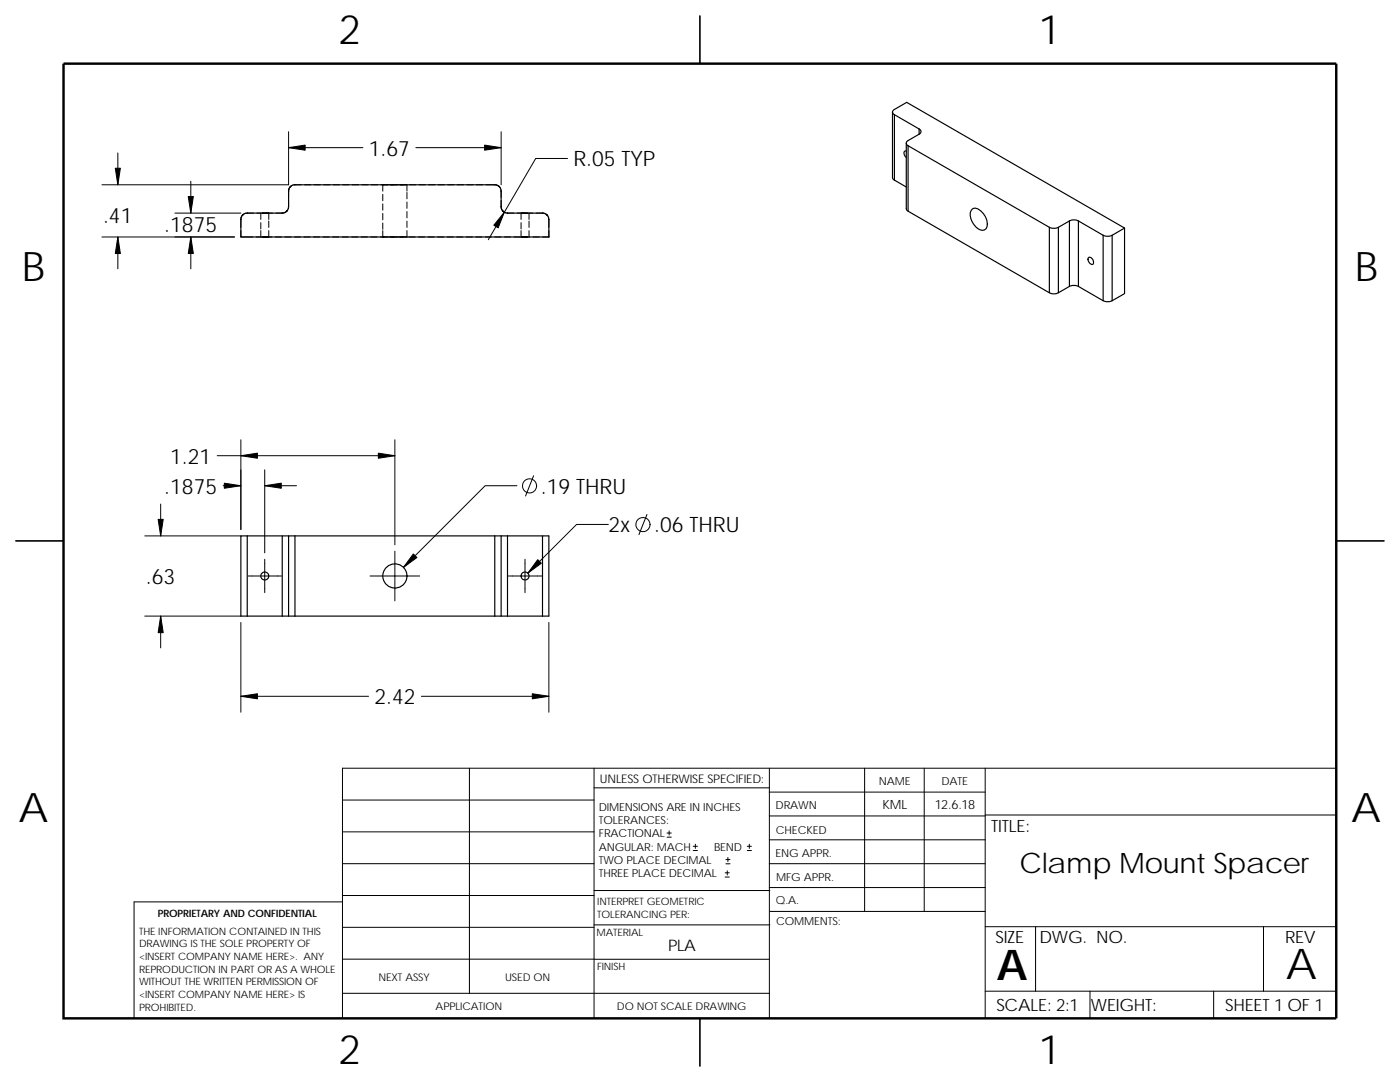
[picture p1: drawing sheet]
<svg xmlns="http://www.w3.org/2000/svg" width="279mm" height="216mm" viewBox="0 0 279 216" stroke-linecap="round" stroke-linejoin="round" font-family="sans-serif">
<g fill="none" stroke="#000" stroke-width=".2">
<path d="M23.5 30.5v6.4M38.1 36.2v6.3M57.6 38.1v1.3M57.6 38.1h.1M57.6 26.3v10.6h-37.3M57.6 40v1.3M57.6 29.5h14.8M58.2 37.1l-.4 .3-.2 .7M58.2 37.1h.1M60.1 36.9h-1.3M60.8 36.9h1.2M62.7 36.9h1.2"/>
<path d="M64.6 36.9h1.2M66.5 36.9h1.3M68.4 36.9h1.3M70.3 36.9h1.3M72.2 36.9h1.3M74.1 36.9h1.3M76 36.9h2.5M76.4 36.9v1.2M76.4 38.8v1.2M76.6 36.9h-.2h1M77.9 36.9h2.6M78 36.9h1.3"/>
<path d="M79.8 36.9h1.4M79.9 36.9h1.3M81.2 36.9v1.2M81.2 38.4v1.3M81.7 36.9h1.3M83 29.5h17M83.6 36.9h1.3M85.5 36.9h1.3M87.4 36.9h1.3M89.3 36.9h1.3M91.2 36.9h1.3M93.2 36.9h1.2"/>
<path d="M95.1 36.9h1.2M97 36.9h2l.5 .2 .3 .3M98.7 36.9h.1M100 38v.1M100 38.1v1.3M100 38.1h.1M100 26.3v10.6M100 40v1.3M113.3 31.6h-6.4l-9.4 16.2M20.3 47.3h26.5M23.5 47.3v6.3M34.9 42.5h13.2"/>
<path d="M38.1 47.3v6.3M48.1 47.3h.1M48.1 43.8h.1M48.1 46v1.3h2.4M48.1 43.8v1.6M48.7 42.7l-.4 .4-.2 .7M50.6 42.5h-1.3M51.1 47.3h1.3M51.2 42.5h1.3M52 46v1.3M52 42.5v1.3M52 44.4v1.3"/>
<path d="M52.4 42.5h1.2zM52.4 47.3h1.2zM53 47.3h1.3M53.1 42.5h1.3M53.6 42.5v1.3M53.6 44.1v1.3M53.6 46v1.3M54.9 47.3h1.3M56.8 47.3h1.3M57.4 41.9l-.4 .4-.4 .2h-1.5M57.6 41.3h.1M58.7 47.3h1.3"/>
<path d="M60.6 47.3h1.3M62.5 47.3h1.3M64.5 47.3h1.2M66.4 47.3h1.2M68.3 47.3h1.2M70.2 47.3h1.2M72.1 47.3h1.2M74 47.3h1.2M75.9 47.3h1.3M76.4 46v1.3M76.4 40.7v1.3M76.4 42.6v1.3"/>
<path d="M76.4 44.5v1.3M76.6 47.3h-.2h1M77.3 47.3h1.2M77.8 47.3h1.3M78 47.3h1.3M79.2 47.3h1.3M79.7 47.3h1.3M79.9 47.3h1.3M81.1 47.3h.1M81.2 40.3v1.3M81.2 42.2v1.3M81.2 44.1v1.3"/>
<path d="M81.2 46v1.3M81.6 47.3h1.3M83.5 47.3h1.3M85.4 47.3h1.3M87.3 47.3h1.3M89.2 47.3h1.3M91.1 47.3h1.3M93 47.3h1.3M94.9 47.3h1.3M96.8 47.3h1.3M98.7 47.3h1.3M100 41.3l.2 .7 .4 .3"/>
<path d="M100 41.3h.1M100.6 47.3h1.3M101.2 42.5h1.4M102.6 47.3h1.2M103.2 42.5h1.3M104 42.5h1.3zM104 47.3h1.3zM104 46v1.3M104 42.5v1.3M104 44.4v1.3M104.5 47.3h1.2M105.1 42.5h1.3"/>
<path d="M105.6 42.5v1.3M105.6 44.1v1.3M105.6 46v1.3M106.4 47.3h1.2M107 42.5h1.5l.5 .2 .3 .4M109.5 43.7v.1M109.5 43.8v1.6M109.5 43.8h.1M109.5 46v1.3M109.6 47.3h-1.3M43.3 90.9h35.5M44.5 96.9h3.6"/>
<path d="M48.1 87.8v17.9M52.8 93.7v16.6M52.8 96.9h6.4M78.8 87.8v20.9M103.2 96.9h-6.4l-16.3 16.3M106.5 94.9l-1.6 4.1M28.9 106.9h19.2M32.1 100.6v6.3M49.5 114.9h6.7M52.8 111.6v6.7M73.9 114.9h9.9M78.8 110v9.9"/>
<path d="M101.5 114.9h6.6M104.8 111.6v6.7M121.4 104.6h-6.3l-9.8 9.8M129.1 102.7l-1.6 4M28.9 122.9h19.2M32.1 122.9v6.4M48.1 138.9h25.5M48.1 124.2v17.9M84.1 138.9h25.4M109.5 124.2v17.9M68.3 159.6h50.3M93.7 153.3v44.9"/>
<path d="M118.6 153.3v49.9M118.6 157.2h34.9M153.5 153.3v49.9M153.5 158.1h43.1M172.6 153.3v28.6M184.4 153.3v28.6M196.6 153.3v49.9M266.7 153.3h-198.4v49.9M68.3 166h50.3M68.3 172.3h50.3M68.3 180h-41.5v23.2M68.3 178.7h50.3"/>
<path d="M118.6 177.7h35M133.1 167h.9M133.1 166.2h.9M133.5 165.8v.8M138.3 169.7h.9M138.3 168.9h.9M138.8 168.4v.9M144.7 175h.8M144.7 174.2h.8M144.9 172.4h.8M144.9 171.5h.8M145.1 173.8v.8"/>
<path d="M145.3 171.1v.8M149.1 169.7h.9M149.1 168.9h.9M149.5 168.4v.9M153.5 167.6h43.1M153.5 162.8h43.1M153.5 172.3h43.1M153.5 177.1h43.1M196.6 162.6h70.1M68.3 198.2h85.2M68.3 191.4h85.2M68.3 185h50.3"/>
<path d="M118.6 184.6h35M153.6 181.9h43M196.6 184.9h70.1M196.6 197.8h70.1M206.7 184.9v12.9M217.5 197.8v5.4M242.2 197.8v5.4M252.2 184.9v12.9"/>
<circle cx="105.7" cy="97" r="1.42"/>
<circle cx="128.3" cy="104.7" r="1.41"/>
</g>
<g fill="none" stroke="#000" stroke-width=".23">
<path d="M139.7 3.2v9.5M178.1 22.4v13l.4 .5M178.5 35.9l2.4 1.4M178.5 22.9v13M178.5 22.9a.54 .54 0 0 1-.4-.5 .54 .54 0 0 1 .4-.6l2.5-1.4 43.4 25.1M178.5 22.9l4.9 2.8M180.9 30.1a.43 .43 0 0 0-.5 .2 .43 .43 0 0 0 .1 .6l.4 .5M180.9 28.6v13l.3 .5M181.2 29.1v13l28.2 16.3M181.2 29.1l28.2 16.3M183.4 26.8l-2.2 1.2a.55 .55 0 0 0-.3 .6 .55 .55 0 0 0 .3 .5M183.4 25.7a.54 .54 0 0 1 .4 .6 .54 .54 0 0 1-.4 .5"/>
<path d="M183.4 25.7v1.1M48.5 42.8l.6-.3h7.2l.7-.2 .4-.3 .2-.5v-3.7l.4-.7 .6-.2h40.4l.5 .2 .5 .7v3.7l.2 .5 .4 .3 .7 .2h7.2l.6 .3 .4 .8v3.7h-61.4v-3.7zM193.9 41.9a1.17 1.17 0 0 1 1.8 .2 2.77 2.77 0 0 1 1 3.6 1.83 1.83 0 0 1-2.4-1l-.5-.9a2.15 2.15 0 0 1 .1-1.9zM209.4 45.4v13l.7 .2 1.1-.2v-13M209.4 45.4l.9 .2 .9-.2M213.4 57.2l.9-.3 .9 .3M213.4 44.1v13.1M213.4 57.2l-2.2 1.2M213.4 44.1l.7-.2 1.1 .2M213.4 44.1l-2.2 1.3M215.2 57.2l5 2.8M215.2 44.1v13.1"/>
<path d="M215.2 44.1l5 2.8M217.3 51.4a.86 .86 0 0 1 .8 .4 .86 .86 0 0 1-.1 1 .97 .97 0 0 1-.7-1.4zM220.2 46.9v13.1l.9 .2 .9-.2v-13.1M220.2 46.9l.9 .3 .9-.3M224.4 45.5v13.1l-2.4 1.4M224.4 45.5l-2.4 1.4M3.2 107.9h9.5M49.3 106.9v16M49.3 106.9h-1.2v16h1.2M49.3 106.9h7M57.6 106.9h-1.3v16M58.9 106.9v16"/>
<path d="M58.9 106.9h39.8M58.9 106.9h-1.3v16M98.7 106.9h1.3M98.7 106.9v16M100 106.9h1.3M100 106.9v16M101.3 106.9h7M101.3 106.9v16M108.3 106.9h1.2v16h-1.2zM266.7 107.9h9.5M49.3 122.9h7M56.3 122.9h1.3"/>
<path d="M57.6 122.9h1.3M58.9 122.9h39.8M98.7 122.9h1.3M100 122.9h1.3M101.3 122.9h7M139.7 203.2v9.5"/>
<circle cx="52.8" cy="114.9" r=".8"/>
<circle cx="78.8" cy="114.9" r="2.41"/>
<circle cx="104.8" cy="114.9" r=".79"/>
</g>
<path d="M12.7 12.7h254v190.5h-254z" fill="none" stroke="#000" stroke-width=".49"/>
<g fill="#000" stroke="#000" stroke-width=".2">
<path d="M23 33.6h1l-.5 3.3z" fill-rule="evenodd"/>
<path d="M57.6 29.5l3.3-.5v1z" fill-rule="evenodd"/>
<path d="M96.7 29l3.3 .5-3.3 .5z" fill-rule="evenodd"/>
<path d="M23.5 47.3l.5 3.3h-1z" fill-rule="evenodd"/>
<path d="M38.1 47.3l.5 3.3h-1z" fill-rule="evenodd"/>
<path d="M37.6 39.2h1l-.5 3.3z" fill-rule="evenodd"/>
<path d="M100.6 42.4l-1.2 3.1-.8-.6z" fill-rule="evenodd"/>
<path d="M44.8 96.4l3.3 .5-3.3 .5z" fill-rule="evenodd"/>
<path d="M48.1 90.9l3.3-.5v1z" fill-rule="evenodd"/>
<path d="M52.8 96.9l3.3-.5v1z" fill-rule="evenodd"/>
<path d="M75.5 90.4l3.3 .5-3.3 .5z" fill-rule="evenodd"/>
<path d="M31.6 103.6h1l-.5 3.3z" fill-rule="evenodd"/>
<path d="M82.5 110.5l.7 .8-2.7 1.9z" fill-rule="evenodd"/>
<path d="M107.3 111.7l.7 .7-2.7 2z" fill-rule="evenodd"/>
<path d="M32.1 122.9l.5 3.3h-1z" fill-rule="evenodd"/>
<path d="M48.1 138.9l3.3-.5v1z" fill-rule="evenodd"/>
<path d="M106.2 138.4l3.3 .5-3.3 .5z" fill-rule="evenodd"/>
</g>
<g font-size="8.5">
<text x="198.9" y="195.5">A</text>
<text x="256.6" y="195.3">A</text>
</g>
<g font-size="8.1">
<text x="67.6" y="8.8">2</text>
<text x="207.3" y="8.8">1</text>
<text x="4.4" y="56.1">B</text>
<text x="270.4" y="56.1">B</text>
<text x="3.7" y="164.1">A</text>
<text x="269.7" y="164.1">A</text>
<text x="67.6" y="212.3">2</text>
<text x="207.3" y="212.3">1</text>
</g>
<text font-size="5.6" x="203.5" y="174.2">Clamp Mount Spacer</text>
<g font-size="4.2">
<text x="73.6" y="31.1">1.67</text>
<text x="114.4" y="33.2">R.05 TYP</text>
<text x="20.6" y="44.5">.41</text>
<text x="32.8" y="46.3">.1875</text>
<text x="34" y="92.5">1.21</text>
<text x="32.8" y="98.5">.1875</text>
<text x="107.9" y="98.5">.19 THRU</text>
<text x="121.4" y="106.2">2x</text>
<text x="130.6" y="106.2">.06 THRU</text>
<text x="29.1" y="116.6">.63</text>
<text x="74.7" y="140.5">2.42</text>
</g>
<g font-size="3.4">
<text x="197.8" y="166">TITLE:</text>
<text x="198.7" y="188.1">SIZE</text>
<text x="207.5" y="188.1">DWG. NO.</text>
<text x="256.5" y="188.2">REV</text>
<text x="198.8" y="201.7">SCALE: 2:1</text>
<text x="217.7" y="201.7">WEIGHT:</text>
<text x="244.5" y="201.7">SHEET 1 OF 1</text>
</g>
<text font-size="3.2" x="133.3" y="189.8">PLA</text>
<g font-size="2.5">
<text x="176.1" y="161.4">KML</text>
<text x="186.5" y="161.5">12.6.18</text>
</g>
<text font-size="2.4" x="119.7" y="156.2">UNLESS OTHERWISE SPECIFIED:</text>
<g font-size="2.2">
<text x="119.5" y="161.8">DIMENSIONS ARE IN INCHES</text>
<text x="154.8" y="161.5">DRAWN</text>
<text x="175.4" y="156.7">NAME</text>
<text x="187.9" y="156.7">DATE</text>
<text x="119.5" y="164.4">TOLERANCES:</text>
<text x="119.5" y="167.1">FRACTIONAL</text>
<text x="154.8" y="166.3">CHECKED</text>
<text x="119.5" y="172.4">TWO PLACE DECIMAL</text>
<text x="119.5" y="169.7">ANGULAR: MACH</text>
<text x="142.5" y="169.7">BEND</text>
<text x="154.8" y="171">ENG APPR.</text>
<text x="119.5" y="175">THREE PLACE DECIMAL</text>
<text x="154.9" y="175.7">MFG APPR.</text>
<text x="154.9" y="180.4">Q.A.</text>
<text x="154.9" y="184.7">COMMENTS:</text>
</g>
<g font-size="2.1">
<text x="75.5" y="195.7">NEXT ASSY</text>
<text x="100.8" y="195.7">USED ON</text>
<text x="86.9" y="201.6">APPLICATION</text>
<text x="123.1" y="201.6">DO NOT SCALE DRAWING</text>
</g>
<g font-size="2">
<text x="31.5" y="182.9">PROPRIETARY AND CONFIDENTIAL</text>
<text x="119.2" y="183.1">TOLERANCING PER:</text>
<text x="119.2" y="180.6">INTERPRET GEOMETRIC</text>
<text x="27.7" y="186.5">THE INFORMATION CONTAINED IN THIS</text>
<text x="27.7" y="189.1">DRAWING IS THE SOLE PROPERTY OF</text>
<text x="27.7" y="191.6">&lt;INSERT COMPANY NAME HERE&gt;. ANY</text>
<text x="119.1" y="186.7">MATERIAL</text>
<text x="27.7" y="194.1">REPRODUCTION IN PART OR AS A WHOLE</text>
<text x="27.7" y="196.6">WITHOUT THE WRITTEN PERMISSION OF</text>
<text x="119.1" y="193.5">FINISH</text>
<text x="27.7" y="199.2">&lt;INSERT COMPANY NAME HERE&gt; IS</text>
<text x="27.7" y="201.7">PROHIBITED.</text>
</g>
</svg>
